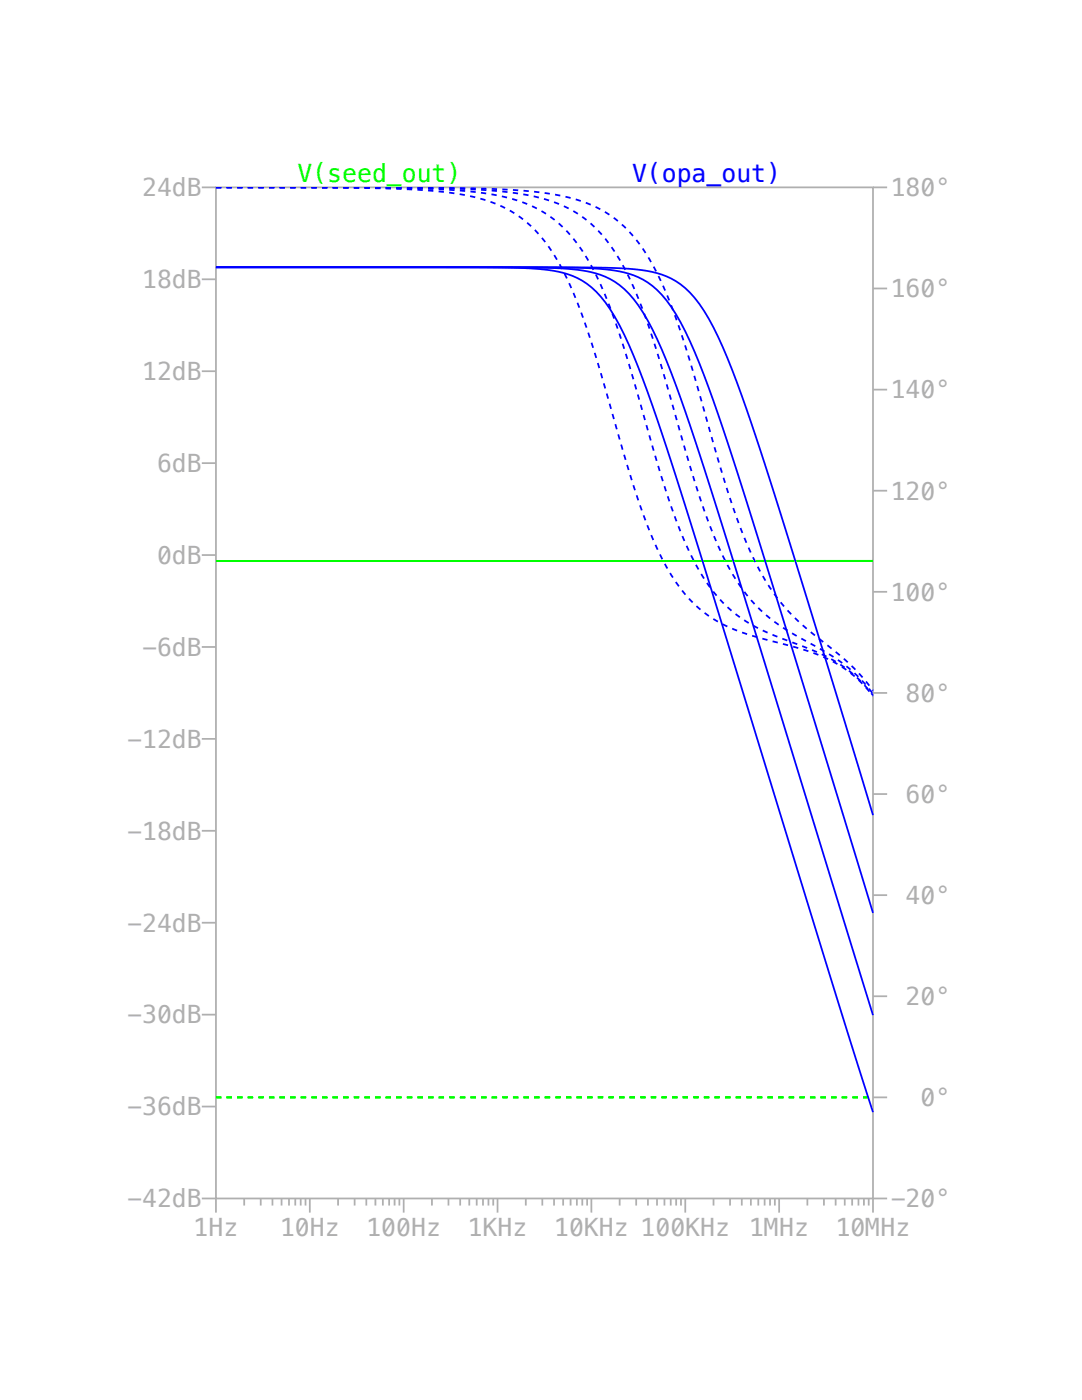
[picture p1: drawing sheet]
<svg xmlns="http://www.w3.org/2000/svg" width="216mm" height="279mm" viewBox="0 0 216 279" stroke-linecap="round" stroke-linejoin="round" font-family="sans-serif">
<g fill="none" stroke="#afafaf" stroke-width=".35">
<path d="M40.3 37.4h2.8M43.1 37.4h131.1v201.8h-131.1zM174.2 37.4h2.8M40.3 55.7h2.8M174.2 57.6h2.8M40.3 74.1h2.8M174.2 77.8h2.8M40.3 92.4h2.8M174.2 97.9h2.8M40.3 110.8h2.8M174.2 118.1h2.8M40.3 129.1h2.8"/>
<path d="M174.2 138.3h2.8M40.3 147.5h2.8M174.2 158.5h2.8M40.3 165.8h2.8M174.2 178.6h2.8M40.3 184.1h2.8M174.2 198.8h2.8M40.3 202.5h2.8M174.2 219h2.8M40.3 239.2h2.8v2.8M40.3 220.8h2.8M48.7 239.2v1.4"/>
<path d="M52 239.2v1.4M54.4 239.2v1.4M56.2 239.2v1.4M57.7 239.2v1.4M58.9 239.2v1.4M60 239.2v1.4M61 239.2v1.4M61.8 239.2v2.8M67.5 239.2v1.4M70.8 239.2v1.4M73.1 239.2v1.4M74.9 239.2v1.4"/>
<path d="M76.4 239.2v1.4M77.6 239.2v1.4M78.7 239.2v1.4M79.7 239.2v1.4M80.5 239.2v2.8M86.2 239.2v1.4M89.5 239.2v1.4M91.8 239.2v1.4M93.6 239.2v1.4M95.1 239.2v1.4M96.4 239.2v1.4M97.5 239.2v1.4"/>
<path d="M98.4 239.2v1.4M99.3 239.2v2.8M104.9 239.2v1.4M108.2 239.2v1.4M110.6 239.2v1.4M112.4 239.2v1.4M113.9 239.2v1.4M115.1 239.2v1.4M116.2 239.2v1.4M117.2 239.2v1.4M118 239.2v2.8M123.6 239.2v1.4"/>
<path d="M126.9 239.2v1.4M129.3 239.2v1.4M131.1 239.2v1.4M132.6 239.2v1.4M133.8 239.2v1.4M134.9 239.2v1.4M135.9 239.2v1.4M136.7 239.2v2.8M142.4 239.2v1.4M145.7 239.2v1.4M148 239.2v1.4M149.8 239.2v1.4"/>
<path d="M151.3 239.2v1.4M152.6 239.2v1.4M153.7 239.2v1.4M154.6 239.2v1.4M155.5 239.2v2.8M161.1 239.2v1.4M164.4 239.2v1.4M166.7 239.2v1.4M168.6 239.2v1.4M170 239.2v1.4M171.3 239.2v1.4M172.4 239.2v1.4"/>
<path d="M173.3 239.2v1.4M177 239.2h-2.8v2.8"/>
</g>
<path d="M174.2 111.9l-131.1 .1" fill="none" stroke="#0f0" stroke-width=".35"/>
<path d="M43.1 219h131.1" fill="none" stroke="#0f0" stroke-width=".35" stroke-dasharray="1.1 1.1" stroke-linecap="butt"/>
<path d="M43.1 53.3h69.3a124.8 124.8 0 0 1 16.8 .8 14.8 14.8 0 0 1 10.3 6.6 68.8 68.8 0 0 1 7.5 15.6 1335.5 1335.5 0 0 1 17.8 55.6l9.4 30.8M43.1 53.3h63.7a113.5 113.5 0 0 1 16.8 .9 14.9 14.9 0 0 1 10.3 7 76.8 76.8 0 0 1 7.5 16.2 1487.8 1487.8 0 0 1 17.8 55.8l15 49M43.1 53.3h57.1a118.9 118.9 0 0 1 16.9 .8 14.9 14.9 0 0 1 10.3 6.8 72.7 72.7 0 0 1 7.5 16 1419 1419 0 0 1 17.8 55.6l21.5 70.1M43.1 53.3h50.6a130.9 130.9 0 0 1 16.8 .8 15.2 15.2 0 0 1 11.3 7.6 84.1 84.1 0 0 1 7.4 16.6 1888.8 1888.8 0 0 1 19.7 62l17.8 58 7.5 23.7" fill="none" stroke="#00f" stroke-width=".35"/>
<path d="M43.1 37.4l48.7 .1a118 118 0 0 1 20.6 1.7 24.1 24.1 0 0 1 16.8 11.9 80.7 80.7 0 0 1 7.5 17.9l2.8 9.5a330.7 330.7 0 0 0 8.5 27.4 47.1 47.1 0 0 0 10.3 17.1l2.8 2.6 2.8 2.2a48 48 0 0 1 10.3 10M43.1 37.4l43.1 .1a112.6 112.6 0 0 1 20.6 1.7 24.1 24.1 0 0 1 16.8 12.6 87.8 87.8 0 0 1 7.5 18.5l1.9 6.3a404 404 0 0 0 8.4 27.7 50.6 50.6 0 0 0 8.4 15.5 38.6 38.6 0 0 0 12.2 8.8 34.2 34.2 0 0 1 12.2 9.9M43.1 37.4l36.5 .1a115.4 115.4 0 0 1 20.6 1.7 24.1 24.1 0 0 1 16.9 12.2 84 84 0 0 1 7.5 18.2l1.8 6.3a328.5 328.5 0 0 0 9.4 30.2 43.2 43.2 0 0 0 8.4 14.2 32.6 32.6 0 0 0 13.1 7.6l1.9 .7a30.9 30.9 0 0 1 14.1 9l.9 1.2M43.1 37.4l30 .1a121.2 121.2 0 0 1 20.6 1.6 24.1 24.1 0 0 1 16.8 11.7 77.1 77.1 0 0 1 7.5 17.5l2.8 9.4a340.7 340.7 0 0 0 8.4 27.4 45.1 45.1 0 0 0 8.5 14.6 29.3 29.3 0 0 0 15 7.9l4.6 1.2a29.3 29.3 0 0 1 15 7.9l1.9 2.2" fill="none" stroke="#00f" stroke-width=".35" stroke-dasharray="1.1 1.1" stroke-linecap="butt"/>
<g font-size="4.9" fill="#afafaf">
<text x="28.4" y="39.2">24dB</text>
<text x="177.7" y="39.2">180°</text>
<text x="28.4" y="57.5">18dB</text>
<text x="177.7" y="59.3">160°</text>
<text x="28.4" y="75.8">12dB</text>
<text x="177.7" y="79.5">140°</text>
<text x="31.3" y="94.2">6dB</text>
<text x="177.7" y="99.7">120°</text>
<text x="31.3" y="112.5">0dB</text>
<text x="177.7" y="119.9">100°</text>
<text x="28.4" y="130.9">-6dB</text>
<text x="180.7" y="140.1">80°</text>
<text x="25.4" y="149.2">-12dB</text>
<text x="180.7" y="160.2">60°</text>
<text x="25.4" y="167.6">-18dB</text>
<text x="25.4" y="185.9">-24dB</text>
<text x="180.7" y="180.4">40°</text>
<text x="180.7" y="200.6">20°</text>
<text x="25.4" y="204.3">-30dB</text>
<text x="183.7" y="220.8">0°</text>
<text x="25.4" y="222.6">-36dB</text>
<text x="25.4" y="240.9">-42dB</text>
<text x="177.7" y="240.9">-20°</text>
<text x="38.6" y="246.6">1Hz</text>
<text x="55.9" y="246.6">10Hz</text>
<text x="73.1" y="246.6">100Hz</text>
<text x="93.3" y="246.6">1KHz</text>
<text x="110.6" y="246.6">10KHz 100KHz</text>
<text x="149.5" y="246.6">1MHz</text>
<text x="166.8" y="246.6">10MHz</text>
</g>
<text font-size="4.9" fill="#0f0" x="59.4" y="36.3">V(seed_out)</text>
<text font-size="4.9" fill="#00f" x="126.1" y="36.3">V(opa_out)</text>
</svg>
